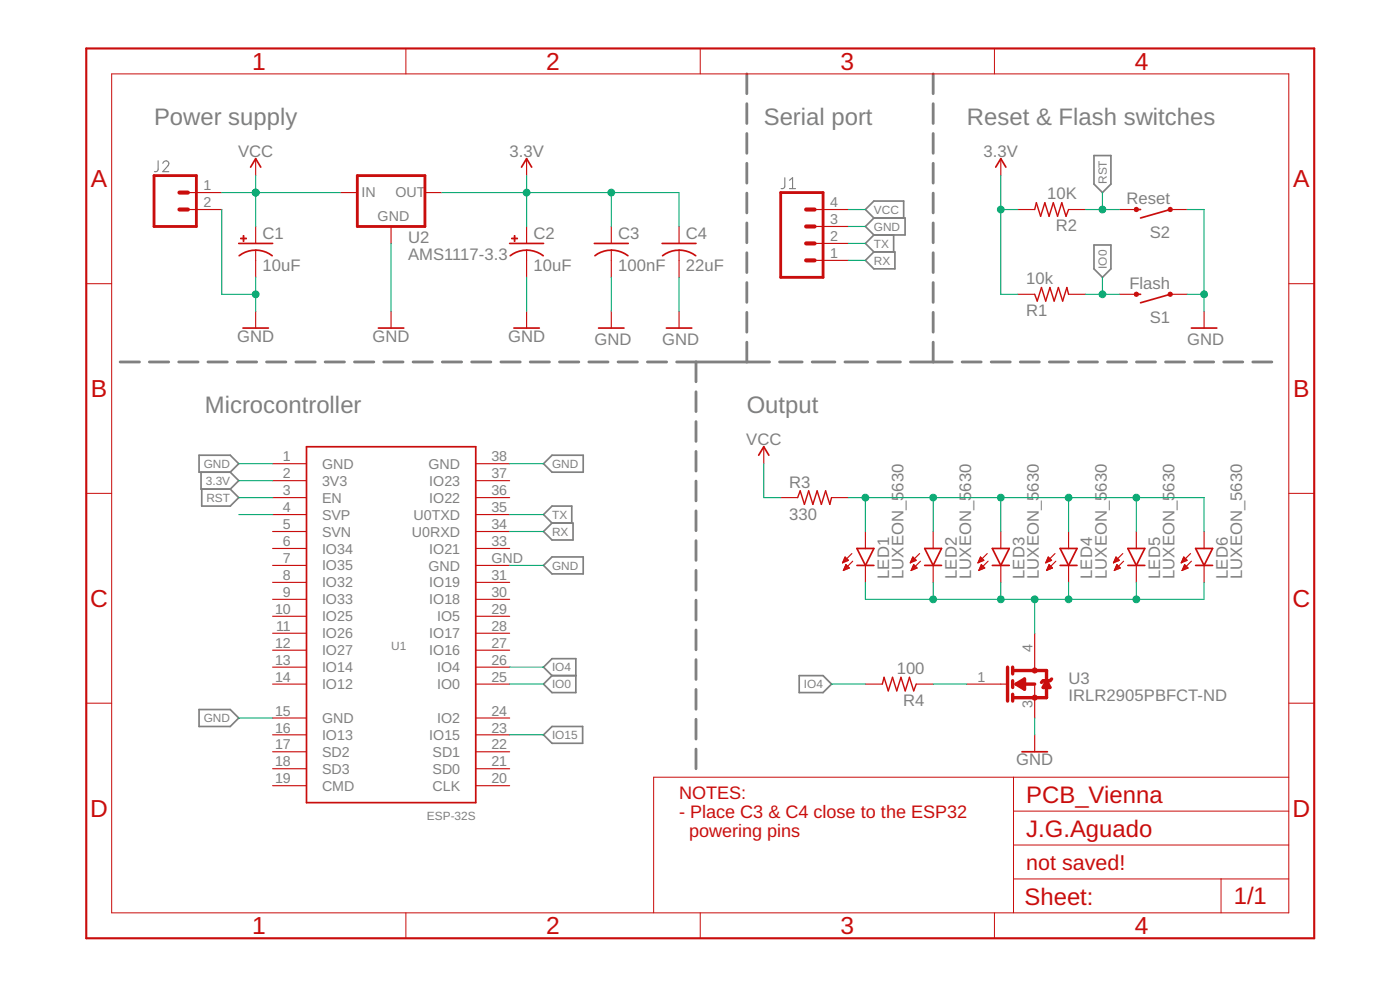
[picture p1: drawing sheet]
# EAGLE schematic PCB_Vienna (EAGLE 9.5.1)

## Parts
C1  10uF  CPOL-USA/3216-18R  [A/3216-18R]
C2  10uF  CPOL-USA/3216-18R  [A/3216-18R]
C3  100nF  C-USC1206  [C1206]
C4  22uF  C-USC1206  [C1206]
J1  CONN_04SMD_RA_FEMALE  [1X04_SMD_RA_FEMALE]
J2  CONN_02-JST-2MM-SMT  [JST-2-SMD]
LED1  LUXEON_5630  [LUXEON_5630]
LED2  LUXEON_5630  [LUXEON_5630]
LED3  LUXEON_5630  [LUXEON_5630]
LED4  LUXEON_5630  [LUXEON_5630]
LED5  LUXEON_5630  [LUXEON_5630]
LED6  LUXEON_5630  [LUXEON_5630]
R1  10k  R-US_M1206  [M1206]
R2  10K  R-US_M1206  [M1206]
R3  330  R-US_M1206  [M1206]
R4  100  R-US_M1206  [M1206]
S1  Flash  SWITCH-MOMENTARY-2SMD-4  [TACTILE_SWITCH_TALL]
S2  Reset  SWITCH-MOMENTARY-2SMD-4  [TACTILE_SWITCH_TALL]
U1  ESP-32S  [ESP-32S]
U2  AMS1117-3.3  V_REG_LD1117VXXLD1117-SMD  [SOT223]
U3  IRLR2905TRPBF  INFINEON_TECHNOLOGIES_IRLR2905TRPBFINFINEON_TECHNOLOGIES_IRLR2905TRPBF_0_0  [INFINEON_TECHNOLOGIES_IRLR2905TRPBF_0]

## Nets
3.3V: C2.+ C3.1 C4.1 R1.1 R2.2 U1.2(3V3) U2.2(OUT)
GND: C1.- C2.- C3.2 C4.2 J1.3 J2.2 S1.A2 S2.A2 U1.1(GND) U1.15(GND) U1.38(GND) U1.GND U2.1(GND) U3.3(SOURCE)
IN_1: U1.4(SVP)
IO0: R1.2 S1.B2 U1.25(IO0)
IO4: R4.2 U1.26(IO4)
IO15: U1.23(IO15)
L+: LED1.2(A) LED2.2(A) LED3.2(A) LED4.2(A) LED5.2(A) LED6.2(A) R3.2
L-: LED1.1@1(C) LED1.1@2(C) LED2.1@1(C) LED2.1@2(C) LED3.1@1(C) LED3.1@2(C) LED4.1@1(C) LED4.1@2(C) LED5.1@1(C) LED5.1@2(C) LED6.1@1(C) LED6.1@2(C) U3.4(DRAIN)
N$4: R4.1 U3.1(GATE)
RST: R2.1 S2.B2 U1.3(EN)
RX: J1.1 U1.34(U0RXD)
TX: J1.2 U1.35(U0TXD)
VCC: C1.+ J1.4 J2.1 R3.1 U2.3(IN)
Unconnected: U1.5(SVN) U1.6(IO34) U1.7(IO35) U1.8(IO32) U1.9(IO33) U1.10(IO25) U1.11(IO26) U1.12(IO27) U1.13(IO14) U1.14(IO12) U1.16(IO13) U1.17(SD2) U1.18(SD3) U1.19(CMD) U1.20(CLK) U1.21(SD0) U1.22(SD1) U1.24(IO2) U1.27(IO16) U1.28(IO17) U1.29(IO5) U1.30(IO18) U1.31(IO19) U1.33(IO21) U1.36(IO22) U1.37(IO23)

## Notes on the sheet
- Power supply | Serial port | Reset & Flash switches
- Microcontroller | Output
- NOTES:
  - Place C3 & C4 close to the ESP32
    powering pins
- J.G.Aguado

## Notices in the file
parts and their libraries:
led: Lumileds 5630 Datasheet DS201 20130228 ©2013 Philips Lumileds Lighting Company.
SparkFun-PowerSymbols: Licensing: Creative Commons ShareAlike 4.0 International - https://creativecommons.org/licenses/by-sa/4.0
esp32: Creative Commons Attribution-ShareAlike 4.0 International
